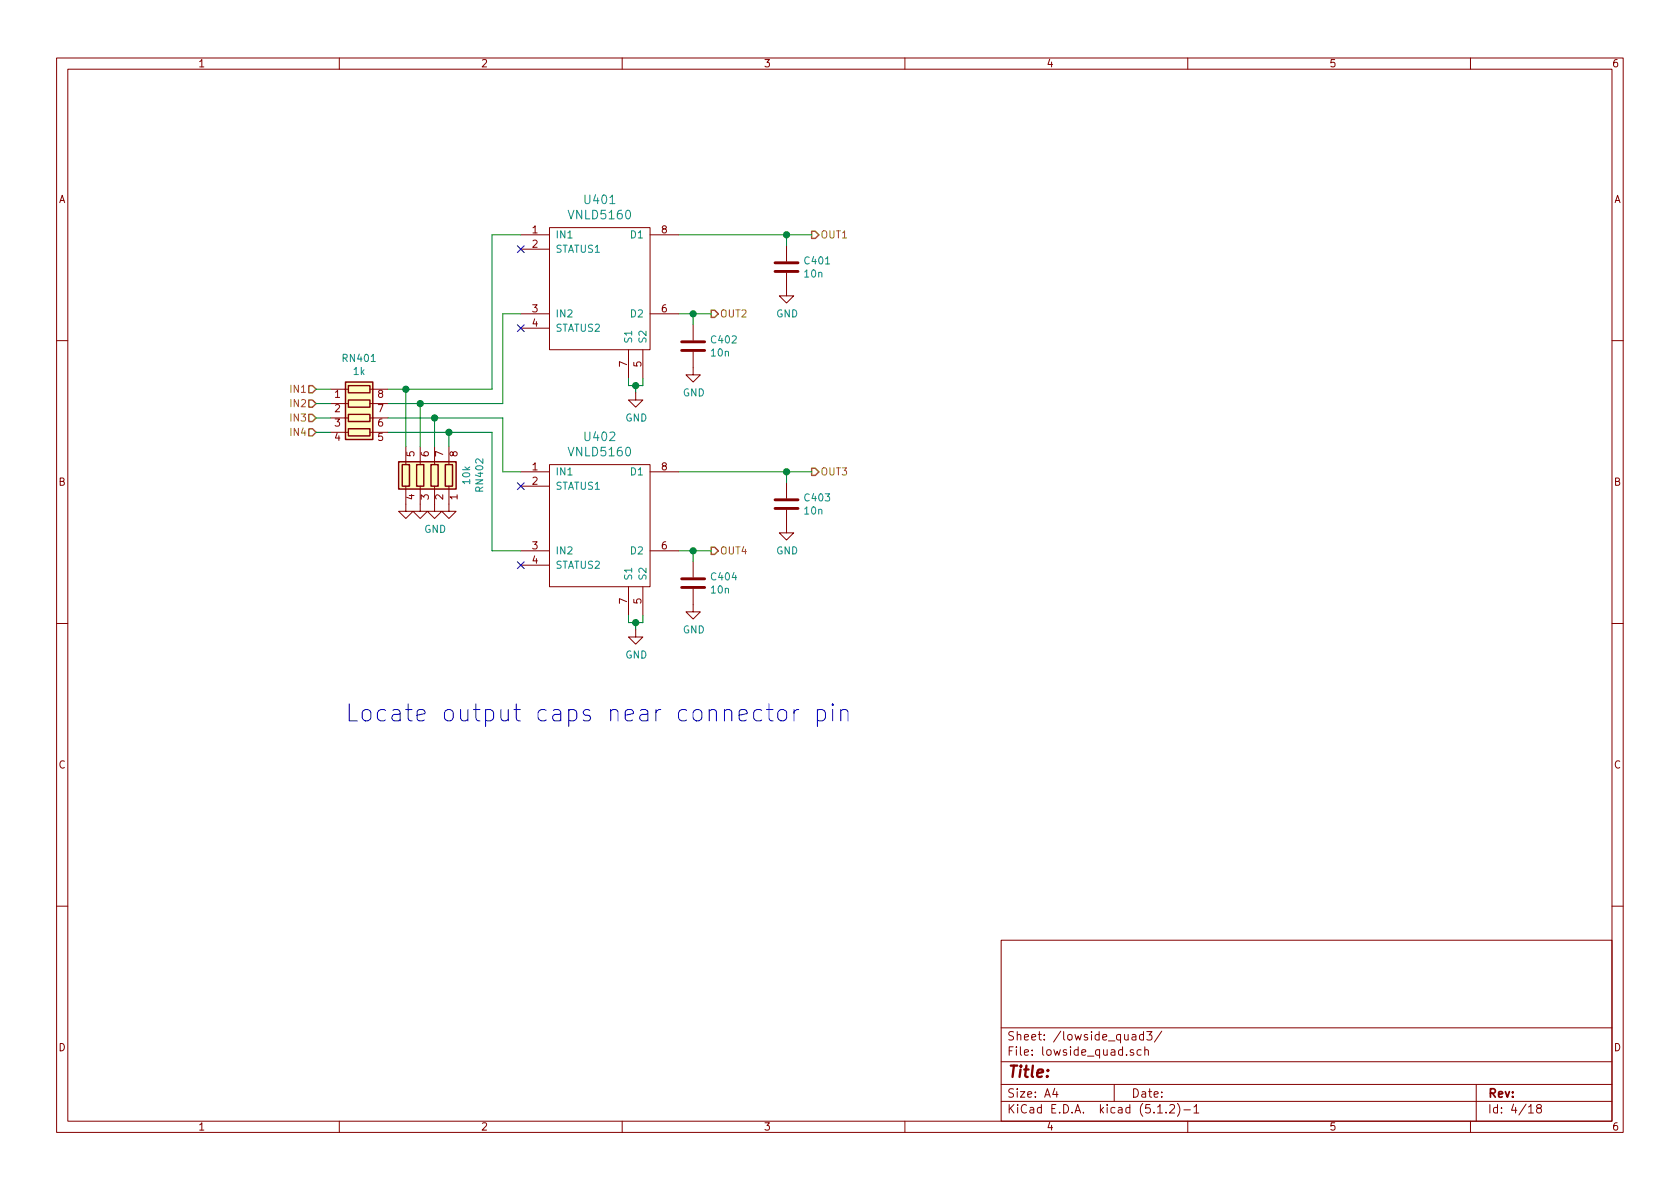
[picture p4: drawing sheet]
<svg xmlns="http://www.w3.org/2000/svg" width="297mm" height="210mm" viewBox="0 0 297 210" stroke-linecap="round" stroke-linejoin="round" font-family="sans-serif">
<g fill="none" stroke="#840000" stroke-width=".18">
<path d="M10 10.3h277v189.9h-277zM12 12.2h273v186.1h-273zM60 10.3v1.9M110 10.3v1.9M160 10.3v1.9M210 10.3v1.9M260 10.3v1.9M92.1 41.5h5.1M92.1 44.1h5.1M92.1 55.5h5.1M92.1 58h5.1M97.2 40.3h17.7v21.5h-17.7z"/>
<path d="M114.9 41.5h5.1M114.9 55.5h5.1M122.6 57.4v2.8M139.1 48.3v4h1.2l-1.2 1.3-1.3-1.3h1.3M139.1 43.4v2.8M10 60.2h2M58.4 68.8h3.2M58.4 71.4h3.2M58.4 73.9h3.2M58.4 76.4h3.2M65.4 68.8h3.2M65.4 71.4h3.2"/>
<path d="M65.4 73.9h3.2M65.4 76.4h3.2M71.8 79v3.2M74.3 79v3.2M76.8 79v3.2M79.4 79v3.2M111.1 61.8v5.1M112.4 69.5v1.2h1.3l-1.3 1.3-1.3-1.3h1.3M113.7 61.8v5.1M122.6 62.2v4.1h1.2l-1.2 1.3-1.3-1.3h1.3M285 60.2h2M71.8 86v4.4h1.2l-1.2 1.3-1.3-1.3h1.3"/>
<path d="M74.3 86v4.4h1.3l-1.3 1.3-1.3-1.3h1.3M76.8 86v4.4h1.3l-1.3 1.3-1.2-1.3h1.2M79.4 86v4.4h1.2l-1.2 1.3-1.3-1.3h1.3M92.1 83.4h5.1M92.1 86h5.1M92.1 97.4h5.1M92.1 99.9h5.1M97.2 82.2h17.7v21.6h-17.7zM114.9 83.4h5.1M114.9 97.4h5.1M122.6 99.3v2.8M139.1 90.2v4h1.2l-1.2 1.3-1.3-1.3h1.3"/>
<path d="M139.1 85.3v2.8M10 110.3h2M111.1 103.8v5M112.4 111.4v1.2h1.3l-1.3 1.3-1.3-1.3h1.3M113.7 103.8v5M122.6 104.1v4.1h1.2l-1.2 1.3-1.3-1.3h1.3M285 110.3h2M10 160.2h2M177 166.3h108v32h-108zM285 160.2h2M60 198.3v1.9M110 198.3v1.9"/>
<path d="M160 198.3v1.9M177 194.8h108M177 191.8h108M177 187.8h108M177 181.8h108M186.5 192.5l-.4 1h1M186.8 193v1M197 191.8v3M200.2 183h.6v.9M200.4 185.7a.37 .37 0 0 0-.6 .1l.1 .2 .5 .2 .1 .1-.2 .3-.5-.1M200.8 183.3l-.5 .1-.2 .2 .1 .2 .1 .1 .5-.1M201.8 185.7l-.5-.1-.3 .3 .1 .6 .2 .1 .5-.1"/>
<path d="M202.2 183l-.4-.1-.3 .3v.6l.3 .1 .4-.1M202.2 182.4v1.5M202.4 185.7h.1a.37 .37 0 0 1 .5 .1v.8M202.4 185.1v1.5M202.8 182.4h.9l-.5 .6 .4 .1v.7l-.2 .1-.6-.1M204.7 196.8h.8M205.4 182.3l-1.3 2M206.2 196.7v.1M206.8 195.5l.2-.2h.4l.2 .2 .1 .3-.1 .2-.8 .8h.9M208.2 195.1a1.71 1.71 0 0 1 0 2.3M209.3 196.3h1.2M210 198.3v1.9"/>
<path d="M211.1 195.8l.4-.5v1.5M211.1 196.8h.9M260 198.3v1.9M261 191.8v6.5M270.3 195.8l.4-.5v1.5M270.3 196.8h.8M272 196l-.3-.3 .1-.2a.48 .48 0 0 1 .6-.1l.1 .2-.1 .3-.6 .1a.48 .48 0 0 0 0 .7l.2 .1 .5-.1v-.4l-.2-.3"/>
</g>
<g fill="none" stroke="#008400" stroke-width=".18">
<path d="M92.1 55.5h-3.2v15.9h-20.3M92.1 41.5h-5.1v27.3h-18.4M120 55.5h5.7M120 41.5h23.5M122.6 55.5v1.9M139.1 41.5v1.9M55.9 76.4h2.5M55.9 73.9h2.5M55.9 71.4h2.5M55.9 68.8h2.5M68.6 76.4h18.4v21h5.1M68.6 73.9h20.3v9.5h3.2"/>
<path d="M71.8 68.8v10.2M74.3 71.4v7.6M76.8 73.9v5.1M79.4 76.4v2.6M111.1 66.9v1.3h2.6v-1.3M112.4 68.2v1.3M120 97.4h5.7M120 83.4h23.5M122.6 97.4v1.9M139.1 83.4v1.9M111.1 108.8v1.3h2.6v-1.3M112.4 110.1v1.3"/>
</g>
<g fill="#008400" stroke="#008400" stroke-width=".25">
<circle cx="112.4" cy="68.2" r=".51"/>
<circle cx="122.6" cy="55.5" r=".51"/>
<circle cx="139.1" cy="41.5" r=".51"/>
<circle cx="112.4" cy="110.1" r=".51"/>
<circle cx="122.6" cy="97.4" r=".51"/>
<circle cx="139.1" cy="83.4" r=".51"/>
<circle cx="71.8" cy="68.8" r=".51"/>
<circle cx="74.3" cy="71.4" r=".51"/>
<circle cx="76.8" cy="73.9" r=".51"/>
<circle cx="79.4" cy="76.4" r=".51"/>
</g>
<path d="M125.7 54.9h.7l.6 .6-.6 .6h-.7zM143.5 40.9h.6l.7 .6-.7 .7h-.6zM54.6 68.2h.6l.7 .6-.7 .7h-.6zM54.6 70.7h.6l.7 .7-.7 .6h-.6zM54.6 73.3h.6l.7 .6-.7 .6h-.6zM54.6 75.8h.6l.7 .6-.7 .7h-.6zM125.7 96.8h.7l.6 .6-.6 .6h-.7zM143.5 82.8h.6l.7 .6-.7 .7h-.6z" fill="none" stroke="#848400" stroke-width=".25"/>
<path d="M137 48h4.1M137 46.5h4.1M120.5 62h4.1M120.5 60.4h4.1M137 89.9h4.1M137 88.4h4.1M120.5 103.9h4.1M120.5 102.4h4.1" fill="none" stroke="#840000" stroke-width=".51"/>
<g fill="#ffffc2" stroke="#ffffc2" stroke-width=".18">
<path d="M61.1 67.6h4.8v10.1h-4.8z"/>
<path d="M70.5 81.7h10.1v4.8h-10.1z"/>
</g>
<path d="M61.1 67.6h4.8v10.1h-4.8zM61.6 68.2h3.8v1.3h-3.8zM61.6 70.7h3.8v1.3h-3.8zM61.6 73.3h3.8v1.2h-3.8zM61.6 75.8h3.8v1.3h-3.8zM70.5 81.7h10.1v4.8h-10.1zM71.1 82.2h1.3v3.8h-1.3zM73.7 82.2h1.2v3.8h-1.2zM76.2 82.2h1.3v3.8h-1.3zM78.7 82.2h1.3v3.8h-1.3z" fill="none" stroke="#840000" stroke-width=".25"/>
<path d="M91.5 43.5l1.2 1.2M91.5 57.4l1.2 1.2M92.7 43.5l-1.2 1.2M92.7 57.4l-1.2 1.2M91.5 85.4l1.2 1.2M91.5 99.3l1.2 1.3M92.7 85.4l-1.2 1.2M92.7 99.3l-1.2 1.3" fill="none" stroke="#000084" stroke-width=".18"/>
<path d="M134.7 125.6l-.3-.1h-.6l-.4 .2-.2 .4v.8l.2 .3 .4 .3h.6l.3-.2M135.5 125.5h1.2M136 124.5v2.5l.1 .3 .6 .2M137.7 125.7a.81 .81 0 0 1 .8-.2 .81 .81 0 0 1 .6 .6v.8a.81 .81 0 0 1-.8 .6 .81 .81 0 0 1-.8-.6v-.8zM140.4 125.5v2M141.2 125.5a.77 .77 0 0 0-.8 .6M144.5 125.6l.3-.1h.6l.4 .2 .1 .4v.8l-.2 .4-.3 .2h-.6l-.3-.2M144.5 125.5v3M147.2 124.5l-.1 .1 .1 .2 .2-.2-.2-.1v.3M147.2 125.5v2M148.7 125.7a.73 .73 0 0 1 1.2 .2v1.6M148.7 125.5v2" fill="none" stroke="#0000c2" stroke-width=".18"/>
<text font-size="4.2" fill="#0000c2" x="61" y="127.6">Locate output caps near connector pin</text>
<text font-size="2.8" fill="#840000" x="178" y="190.5">Title:</text>
<g font-size="2.1" fill="#008484">
<text x="100.8" y="38.8">VNLD5160</text>
<text x="103.5" y="36.1">U401</text>
<text x="103.5" y="78">U402</text>
<text x="100.8" y="80.7">VNLD5160</text>
</g>
<g font-size="2.1" fill="#840000">
<text x="178" y="184">Sheet: /lowside_quad3/</text>
<text x="178" y="186.7">File: lowside_quad.sch</text>
<text x="178" y="196.9">KiCad E.D.A. kicad (5.1.2)-1</text>
<text x="178" y="194.1">Size: A4</text>
<text x="200" y="194.1">Date:</text>
<text x="263" y="194.1">Rev:</text>
<text x="263" y="196.9">Id: 4/18</text>
</g>
<g font-size="1.8" fill="#840000">
<text x="35" y="11.9">1</text>
<text x="85" y="11.9">2</text>
<text x="135" y="11.9">3</text>
<text x="185" y="11.9">4</text>
<text x="235" y="11.9">5</text>
<text x="285" y="11.9">6</text>
<text x="10.4" y="35.9">A</text>
<text x="285.4" y="35.9">A</text>
<text x="94.1" y="41.3">1</text>
<text x="117" y="41.3">8</text>
<text x="94.1" y="43.8">2</text>
<text x="94.1" y="55.2">3</text>
<text x="94.1" y="57.8">4</text>
<text x="117" y="55.2">6</text>
<text x="110.9" y="64.9" transform="rotate(-90 110.9 64.9)">7</text>
<text x="113.4" y="64.9" transform="rotate(-90 113.4 64.9)">5</text>
<text x="59.2" y="70.4">1</text>
<text x="66.8" y="70.4">8</text>
<text x="59.2" y="72.9">2</text>
<text x="59.2" y="75.4">3</text>
<text x="59.2" y="78">4</text>
<text x="66.8" y="78">5</text>
<text x="66.8" y="75.4">6</text>
<text x="66.8" y="72.9">7</text>
<text x="73.3" y="80.7" transform="rotate(-90 73.3 80.7)">5</text>
<text x="75.8" y="80.7" transform="rotate(-90 75.8 80.7)">6</text>
<text x="78.4" y="80.7" transform="rotate(-90 78.4 80.7)">7</text>
<text x="80.9" y="80.7" transform="rotate(-90 80.9 80.7)">8</text>
<text x="94.1" y="83.2">1</text>
<text x="117" y="83.2">8</text>
<text x="10.4" y="85.9">B</text>
<text x="73.3" y="88.4" transform="rotate(-90 73.3 88.4)">4</text>
<text x="75.8" y="88.4" transform="rotate(-90 75.8 88.4)">3</text>
<text x="78.4" y="88.4" transform="rotate(-90 78.4 88.4)">2</text>
<text x="80.9" y="88.4" transform="rotate(-90 80.9 88.4)">1</text>
<text x="94.1" y="85.7">2</text>
<text x="285.4" y="85.9">B</text>
<text x="94.1" y="97.1">3</text>
<text x="94.1" y="99.7">4</text>
<text x="117" y="97.1">6</text>
<text x="110.9" y="106.8" transform="rotate(-90 110.9 106.8)">7</text>
<text x="113.4" y="106.8" transform="rotate(-90 113.4 106.8)">5</text>
<text x="10.4" y="135.9">C</text>
<text x="285.4" y="135.9">C</text>
<text x="10.4" y="185.9">D</text>
<text x="285.4" y="185.9">D</text>
<text x="35" y="199.9">1</text>
<text x="85" y="199.9">2</text>
<text x="135" y="199.9">3</text>
<text x="185" y="199.9">4</text>
<text x="235" y="199.9">5</text>
<text x="285" y="199.9">6</text>
</g>
<g font-size="1.8" fill="#008484">
<text x="98.2" y="42.2">IN1</text>
<text x="98.2" y="44.7">STATUS1</text>
<text x="111.7" y="42.2">D1</text>
<text x="142.4" y="46.8">C401</text>
<text x="142.3" y="49.1">10n</text>
<text x="98.2" y="56.1">IN2</text>
<text x="98.2" y="58.7">STATUS2</text>
<text x="111.7" y="56.1">D2</text>
<text x="137.2" y="56.1">GND</text>
<text x="60.8" y="64">RN401</text>
<text x="111.8" y="60.8" transform="rotate(-90 111.8 60.8)">S1</text>
<text x="114.3" y="60.8" transform="rotate(-90 114.3 60.8)">S2</text>
<text x="125.8" y="63">10n</text>
<text x="125.9" y="60.7">C402</text>
<text x="62.5" y="66.3">1k</text>
<text x="120.7" y="70.1">GND</text>
<text x="110.6" y="74.5">GND</text>
<text x="83.1" y="85.5" transform="rotate(-90 83.1 85.5)">10k</text>
<text x="85.4" y="86.8" transform="rotate(-90 85.4 86.8)">RN402</text>
<text x="98.2" y="84.1">IN1</text>
<text x="98.2" y="86.6">STATUS1</text>
<text x="111.7" y="84.1">D1</text>
<text x="142.4" y="88.7">C403</text>
<text x="75" y="94.2">GND</text>
<text x="142.3" y="91">10n</text>
<text x="98.2" y="98">IN2</text>
<text x="98.2" y="100.6">STATUS2</text>
<text x="111.7" y="98">D2</text>
<text x="137.2" y="98">GND</text>
<text x="111.8" y="102.7" transform="rotate(-90 111.8 102.7)">S1</text>
<text x="114.3" y="102.7" transform="rotate(-90 114.3 102.7)">S2</text>
<text x="125.8" y="104.9">10n</text>
<text x="125.9" y="102.6">C404</text>
<text x="120.7" y="112">GND</text>
<text x="110.6" y="116.5">GND</text>
</g>
<g font-size="1.8" fill="#848400">
<text x="145" y="42.2">OUT1</text>
<text x="127.3" y="56.1">OUT2</text>
<text x="51.6" y="69.5">IN1</text>
<text x="51.6" y="72">IN2</text>
<text x="51.6" y="74.5">IN3</text>
<text x="51.6" y="77.1">IN4</text>
<text x="145" y="84.1">OUT3</text>
<text x="127.3" y="98">OUT4</text>
</g>
</svg>
